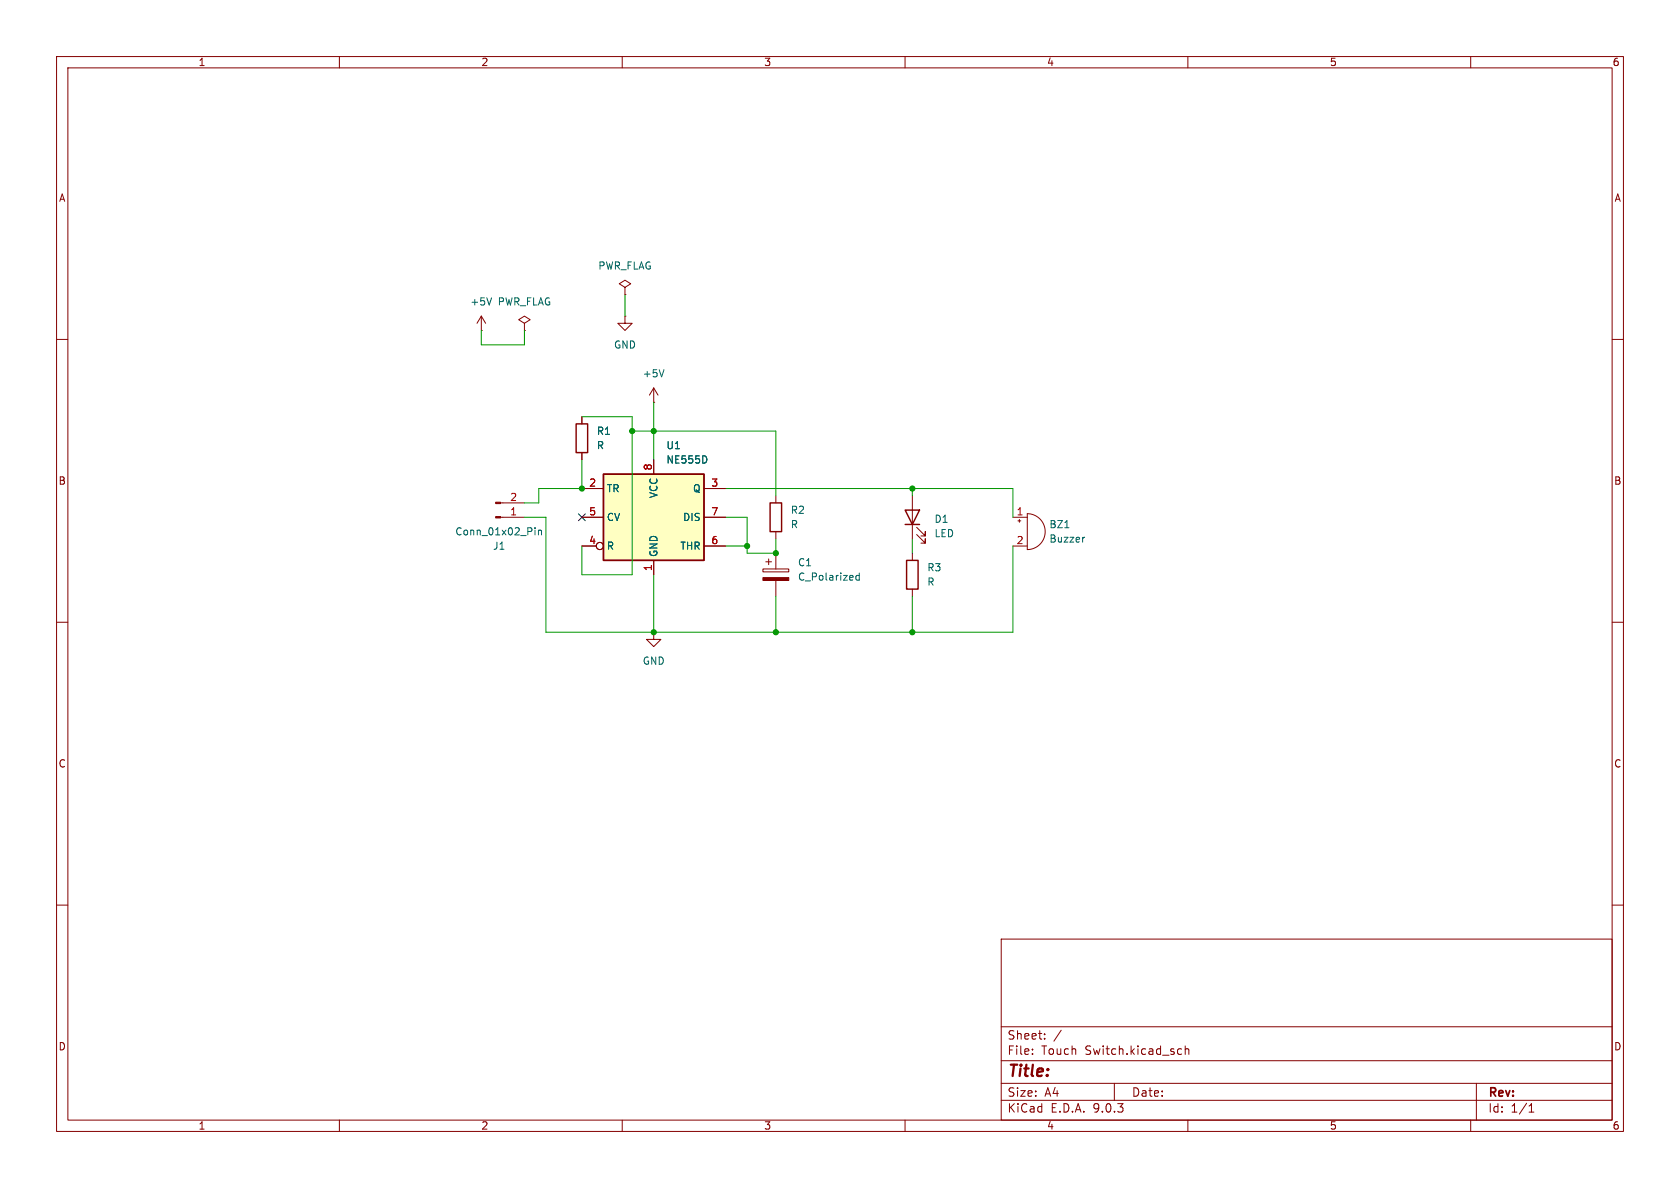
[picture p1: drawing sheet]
(kicad_sch
 (version 20250114)
 (generator "eeschema")
 (generator_version "9.0")
 (paper "A4")
 (lib_symbols
  (symbol "Connector:Conn_01x02_Pin"
   (pin_names
    (offset 1.016) (hide yes)) (exclude_from_sim no) (in_bom yes) (on_board yes)
   (property "Reference" "J" (at 0 2.54 0) (effects (font (size 1.27 1.27))))
   (property "Value" "Conn_01x02_Pin" (at 0 -5.08 0) (effects (font (size 1.27 1.27))))
   (property "Footprint" "" (at 0 0 0) (effects (font (size 1.27 1.27)) (hide yes)))
   (property "Datasheet" "~" (at 0 0 0) (effects (font (size 1.27 1.27)) (hide yes)))
   (property "Description" "Generic connector, single row, 01x02, script generated" (at 0 0 0) (effects (font (size 1.27 1.27)) (hide yes)))
   (property "ki_locked" "" (at 0 0 0) (effects (font (size 1.27 1.27))))
   (symbol "Conn_01x02_Pin_1_1"
    (rectangle (start 0.8636 0.127) (end 0 -0.127) (stroke (width 0.1524) (type default)) (fill (type outline)))
    (rectangle (start 0.8636 -2.413) (end 0 -2.667) (stroke (width 0.1524) (type default)) (fill (type outline)))
    (polyline (pts (xy 1.27 0) (xy 0.8636 0)) (stroke (width 0.1524) (type default)) (fill (type none)))
    (polyline (pts (xy 1.27 -2.54) (xy 0.8636 -2.54)) (stroke (width 0.1524) (type default)) (fill (type none)))
    (pin passive line (at 5.08 0 180) (length 3.81) (name "Pin_1" (effects (font (size 1.27 1.27)))) (number "1" (effects (font (size 1.27 1.27)))))
    (pin passive line (at 5.08 -2.54 180) (length 3.81) (name "Pin_2" (effects (font (size 1.27 1.27)))) (number "2" (effects (font (size 1.27 1.27))))))
   (embedded_fonts no))
  (symbol "Device:Buzzer"
   (pin_names
    (offset 0.0254) (hide yes)) (exclude_from_sim no) (in_bom yes) (on_board yes)
   (property "Reference" "BZ" (at 3.81 1.27 0) (effects (font (size 1.27 1.27)) (justify left)))
   (property "Value" "Buzzer" (at 3.81 -1.27 0) (effects (font (size 1.27 1.27)) (justify left)))
   (property "Footprint" "" (at -0.635 2.54 90) (effects (font (size 1.27 1.27)) (hide yes)))
   (property "Datasheet" "~" (at -0.635 2.54 90) (effects (font (size 1.27 1.27)) (hide yes)))
   (property "Description" "Buzzer, polarized" (at 0 0 0) (effects (font (size 1.27 1.27)) (hide yes)))
   (symbol "Buzzer_0_1"
    (polyline (pts (xy -1.651 1.905) (xy -1.143 1.905)) (stroke (width 0) (type default)) (fill (type none)))
    (polyline (pts (xy -1.397 2.159) (xy -1.397 1.651)) (stroke (width 0) (type default)) (fill (type none)))
    (arc (start 0 3.175) (mid 3.1612 0) (end 0 -3.175) (stroke (width 0) (type default)) (fill (type none)))
    (polyline (pts (xy 0 3.175) (xy 0 -3.175)) (stroke (width 0) (type default)) (fill (type none))))
   (symbol "Buzzer_1_1"
    (pin passive line (at -2.54 2.54 0) (length 2.54) (name "+" (effects (font (size 1.27 1.27)))) (number "1" (effects (font (size 1.27 1.27)))))
    (pin passive line (at -2.54 -2.54 0) (length 2.54) (name "-" (effects (font (size 1.27 1.27)))) (number "2" (effects (font (size 1.27 1.27))))))
   (embedded_fonts no))
  (symbol "Device:C_Polarized"
   (pin_numbers (hide yes))
   (pin_names
    (offset 0.254)) (exclude_from_sim no) (in_bom yes) (on_board yes)
   (property "Reference" "C" (at 0.635 2.54 0) (effects (font (size 1.27 1.27)) (justify left)))
   (property "Value" "C_Polarized" (at 0.635 -2.54 0) (effects (font (size 1.27 1.27)) (justify left)))
   (property "Footprint" "" (at 0.9652 -3.81 0) (effects (font (size 1.27 1.27)) (hide yes)))
   (property "Datasheet" "~" (at 0 0 0) (effects (font (size 1.27 1.27)) (hide yes)))
   (property "Description" "Polarized capacitor" (at 0 0 0) (effects (font (size 1.27 1.27)) (hide yes)))
   (symbol "C_Polarized_0_1"
    (rectangle (start -2.286 0.508) (end 2.286 1.016) (stroke (width 0) (type default)) (fill (type none)))
    (polyline (pts (xy -1.778 2.286) (xy -0.762 2.286)) (stroke (width 0) (type default)) (fill (type none)))
    (polyline (pts (xy -1.27 2.794) (xy -1.27 1.778)) (stroke (width 0) (type default)) (fill (type none)))
    (rectangle (start 2.286 -0.508) (end -2.286 -1.016) (stroke (width 0) (type default)) (fill (type outline))))
   (symbol "C_Polarized_1_1"
    (pin passive line (at 0 3.81 270) (length 2.794) (name "~" (effects (font (size 1.27 1.27)))) (number "1" (effects (font (size 1.27 1.27)))))
    (pin passive line (at 0 -3.81 90) (length 2.794) (name "~" (effects (font (size 1.27 1.27)))) (number "2" (effects (font (size 1.27 1.27))))))
   (embedded_fonts no))
  (symbol "Device:LED"
   (pin_numbers (hide yes))
   (pin_names
    (offset 1.016) (hide yes)) (exclude_from_sim no) (in_bom yes) (on_board yes)
   (property "Reference" "D" (at 0 2.54 0) (effects (font (size 1.27 1.27))))
   (property "Value" "LED" (at 0 -2.54 0) (effects (font (size 1.27 1.27))))
   (property "Footprint" "" (at 0 0 0) (effects (font (size 1.27 1.27)) (hide yes)))
   (property "Datasheet" "~" (at 0 0 0) (effects (font (size 1.27 1.27)) (hide yes)))
   (property "Description" "Light emitting diode" (at 0 0 0) (effects (font (size 1.27 1.27)) (hide yes)))
   (property "Sim.Pins" "1=K 2=A" (at 0 0 0) (effects (font (size 1.27 1.27)) (hide yes)))
   (symbol "LED_0_1"
    (polyline (pts (xy -3.048 -0.762) (xy -4.572 -2.286) (xy -3.81 -2.286) (xy -4.572 -2.286) (xy -4.572 -1.524)) (stroke (width 0) (type default)) (fill (type none)))
    (polyline (pts (xy -1.778 -0.762) (xy -3.302 -2.286) (xy -2.54 -2.286) (xy -3.302 -2.286) (xy -3.302 -1.524)) (stroke (width 0) (type default)) (fill (type none)))
    (polyline (pts (xy -1.27 0) (xy 1.27 0)) (stroke (width 0) (type default)) (fill (type none)))
    (polyline (pts (xy -1.27 -1.27) (xy -1.27 1.27)) (stroke (width 0.254) (type default)) (fill (type none)))
    (polyline (pts (xy 1.27 -1.27) (xy 1.27 1.27) (xy -1.27 0) (xy 1.27 -1.27)) (stroke (width 0.254) (type default)) (fill (type none))))
   (symbol "LED_1_1"
    (pin passive line (at -3.81 0 0) (length 2.54) (name "K" (effects (font (size 1.27 1.27)))) (number "1" (effects (font (size 1.27 1.27)))))
    (pin passive line (at 3.81 0 180) (length 2.54) (name "A" (effects (font (size 1.27 1.27)))) (number "2" (effects (font (size 1.27 1.27))))))
   (embedded_fonts no))
  (symbol "Device:R"
   (pin_numbers (hide yes))
   (pin_names
    (offset 0)) (exclude_from_sim no) (in_bom yes) (on_board yes)
   (property "Reference" "R" (at 2.032 0 90) (effects (font (size 1.27 1.27))))
   (property "Value" "R" (at 0 0 90) (effects (font (size 1.27 1.27))))
   (property "Footprint" "" (at -1.778 0 90) (effects (font (size 1.27 1.27)) (hide yes)))
   (property "Datasheet" "~" (at 0 0 0) (effects (font (size 1.27 1.27)) (hide yes)))
   (property "Description" "Resistor" (at 0 0 0) (effects (font (size 1.27 1.27)) (hide yes)))
   (symbol "R_0_1"
    (rectangle (start -1.016 -2.54) (end 1.016 2.54) (stroke (width 0.254) (type default)) (fill (type none))))
   (symbol "R_1_1"
    (pin passive line (at 0 3.81 270) (length 1.27) (name "~" (effects (font (size 1.27 1.27)))) (number "1" (effects (font (size 1.27 1.27)))))
    (pin passive line (at 0 -3.81 90) (length 1.27) (name "~" (effects (font (size 1.27 1.27)))) (number "2" (effects (font (size 1.27 1.27))))))
   (embedded_fonts no))
  (symbol "Timer:NE555D" (exclude_from_sim no) (in_bom yes) (on_board yes)
   (property "Reference" "U" (at -10.16 8.89 0) (effects (font (size 1.27 1.27)) (justify left)))
   (property "Value" "NE555D" (at 2.54 8.89 0) (effects (font (size 1.27 1.27)) (justify left)))
   (property "Footprint" "Package_SO:SOIC-8_3.9x4.9mm_P1.27mm" (at 21.59 -10.16 0) (effects (font (size 1.27 1.27)) (hide yes)))
   (property "Datasheet" "http://www.ti.com/lit/ds/symlink/ne555.pdf" (at 21.59 -10.16 0) (effects (font (size 1.27 1.27)) (hide yes)))
   (property "Description" "Precision Timers, 555 compatible, SOIC-8" (at 0 0 0) (effects (font (size 1.27 1.27)) (hide yes)))
   (symbol "NE555D_0_0"
    (pin power_in line (at 0 10.16 270) (length 2.54) (name "VCC" (effects (font (size 1.27 1.27)))) (number "8" (effects (font (size 1.27 1.27)))))
    (pin power_in line (at 0 -10.16 90) (length 2.54) (name "GND" (effects (font (size 1.27 1.27)))) (number "1" (effects (font (size 1.27 1.27))))))
   (symbol "NE555D_0_1"
    (rectangle (start -8.89 -7.62) (end 8.89 7.62) (stroke (width 0.254) (type default)) (fill (type background)))
    (rectangle (start -8.89 -7.62) (end 8.89 7.62) (stroke (width 0.254) (type default)) (fill (type background))))
   (symbol "NE555D_1_1"
    (pin input line (at -12.7 5.08 0) (length 3.81) (name "TR" (effects (font (size 1.27 1.27)))) (number "2" (effects (font (size 1.27 1.27)))))
    (pin input line (at -12.7 0 0) (length 3.81) (name "CV" (effects (font (size 1.27 1.27)))) (number "5" (effects (font (size 1.27 1.27)))))
    (pin input inverted (at -12.7 -5.08 0) (length 3.81) (name "R" (effects (font (size 1.27 1.27)))) (number "4" (effects (font (size 1.27 1.27)))))
    (pin output line (at 12.7 5.08 180) (length 3.81) (name "Q" (effects (font (size 1.27 1.27)))) (number "3" (effects (font (size 1.27 1.27)))))
    (pin input line (at 12.7 0 180) (length 3.81) (name "DIS" (effects (font (size 1.27 1.27)))) (number "7" (effects (font (size 1.27 1.27)))))
    (pin input line (at 12.7 -5.08 180) (length 3.81) (name "THR" (effects (font (size 1.27 1.27)))) (number "6" (effects (font (size 1.27 1.27))))))
   (embedded_fonts no))
  (symbol "power:+5V"
   (power)
   (pin_numbers (hide yes))
   (pin_names
    (offset 0) (hide yes)) (exclude_from_sim no) (in_bom yes) (on_board yes)
   (property "Reference" "#PWR" (at 0 -3.81 0) (effects (font (size 1.27 1.27)) (hide yes)))
   (property "Value" "+5V" (at 0 3.556 0) (effects (font (size 1.27 1.27))))
   (property "Footprint" "" (at 0 0 0) (effects (font (size 1.27 1.27)) (hide yes)))
   (property "Datasheet" "" (at 0 0 0) (effects (font (size 1.27 1.27)) (hide yes)))
   (property "Description" "Power symbol creates a global label with name \"+5V\"" (at 0 0 0) (effects (font (size 1.27 1.27)) (hide yes)))
   (symbol "+5V_0_1"
    (polyline (pts (xy -0.762 1.27) (xy 0 2.54)) (stroke (width 0) (type default)) (fill (type none)))
    (polyline (pts (xy 0 2.54) (xy 0.762 1.27)) (stroke (width 0) (type default)) (fill (type none)))
    (polyline (pts (xy 0 0) (xy 0 2.54)) (stroke (width 0) (type default)) (fill (type none))))
   (symbol "+5V_1_1"
    (pin power_in line (at 0 0 90) (length 0) (name "~" (effects (font (size 1.27 1.27)))) (number "1" (effects (font (size 1.27 1.27))))))
   (embedded_fonts no))
  (symbol "power:GND"
   (power)
   (pin_numbers (hide yes))
   (pin_names
    (offset 0) (hide yes)) (exclude_from_sim no) (in_bom yes) (on_board yes)
   (property "Reference" "#PWR" (at 0 -6.35 0) (effects (font (size 1.27 1.27)) (hide yes)))
   (property "Value" "GND" (at 0 -3.81 0) (effects (font (size 1.27 1.27))))
   (property "Footprint" "" (at 0 0 0) (effects (font (size 1.27 1.27)) (hide yes)))
   (property "Datasheet" "" (at 0 0 0) (effects (font (size 1.27 1.27)) (hide yes)))
   (property "Description" "Power symbol creates a global label with name \"GND\" , ground" (at 0 0 0) (effects (font (size 1.27 1.27)) (hide yes)))
   (symbol "GND_0_1"
    (polyline (pts (xy 0 0) (xy 0 -1.27) (xy 1.27 -1.27) (xy 0 -2.54) (xy -1.27 -1.27) (xy 0 -1.27)) (stroke (width 0) (type default)) (fill (type none))))
   (symbol "GND_1_1"
    (pin power_in line (at 0 0 270) (length 0) (name "~" (effects (font (size 1.27 1.27)))) (number "1" (effects (font (size 1.27 1.27))))))
   (embedded_fonts no))
  (symbol "power:PWR_FLAG"
   (power)
   (pin_numbers (hide yes))
   (pin_names
    (offset 0) (hide yes)) (exclude_from_sim no) (in_bom yes) (on_board yes)
   (property "Reference" "#FLG" (at 0 1.905 0) (effects (font (size 1.27 1.27)) (hide yes)))
   (property "Value" "PWR_FLAG" (at 0 3.81 0) (effects (font (size 1.27 1.27))))
   (property "Footprint" "" (at 0 0 0) (effects (font (size 1.27 1.27)) (hide yes)))
   (property "Datasheet" "~" (at 0 0 0) (effects (font (size 1.27 1.27)) (hide yes)))
   (property "Description" "Special symbol for telling ERC where power comes from" (at 0 0 0) (effects (font (size 1.27 1.27)) (hide yes)))
   (symbol "PWR_FLAG_0_0"
    (pin power_out line (at 0 0 90) (length 0) (name "~" (effects (font (size 1.27 1.27)))) (number "1" (effects (font (size 1.27 1.27))))))
   (symbol "PWR_FLAG_0_1"
    (polyline (pts (xy 0 0) (xy 0 1.27) (xy -1.016 1.905) (xy 0 2.54) (xy 1.016 1.905) (xy 0 1.27)) (stroke (width 0) (type default)) (fill (type none))))
   (embedded_fonts no)))
 (junction
  (at 115.57 76.2)
  (diameter 0)
  (color 0 0 0 0))
 (junction
  (at 137.16 97.79)
  (diameter 0)
  (color 0 0 0 0))
 (junction
  (at 132.08 96.52)
  (diameter 0)
  (color 0 0 0 0))
 (junction
  (at 137.16 111.76)
  (diameter 0)
  (color 0 0 0 0))
 (junction
  (at 161.29 86.36)
  (diameter 0)
  (color 0 0 0 0))
 (junction
  (at 161.29 111.76)
  (diameter 0)
  (color 0 0 0 0))
 (junction
  (at 111.76 76.2)
  (diameter 0)
  (color 0 0 0 0))
 (junction
  (at 102.87 86.36)
  (diameter 0)
  (color 0 0 0 0))
 (junction
  (at 115.57 111.76)
  (diameter 0)
  (color 0 0 0 0))
 (no_connect
  (at 102.87 91.44))
 (wire
  (pts (xy 161.29 111.76) (xy 161.29 105.41))
  (stroke (width 0) (type default)))
 (wire
  (pts (xy 115.57 101.6) (xy 115.57 111.76))
  (stroke (width 0) (type default)))
 (wire
  (pts (xy 85.09 60.96) (xy 92.71 60.96))
  (stroke (width 0) (type default)))
 (wire
  (pts (xy 95.25 88.9) (xy 95.25 86.36))
  (stroke (width 0) (type default)))
 (wire
  (pts (xy 137.16 111.76) (xy 161.29 111.76))
  (stroke (width 0) (type default)))
 (wire
  (pts (xy 102.87 81.28) (xy 102.87 86.36))
  (stroke (width 0) (type default)))
 (wire
  (pts (xy 95.25 86.36) (xy 102.87 86.36))
  (stroke (width 0) (type default)))
 (wire
  (pts (xy 132.08 96.52) (xy 132.08 97.79))
  (stroke (width 0) (type default)))
 (wire
  (pts (xy 161.29 86.36) (xy 179.07 86.36))
  (stroke (width 0) (type default)))
 (wire
  (pts (xy 111.76 101.6) (xy 102.87 101.6))
  (stroke (width 0) (type default)))
 (wire
  (pts (xy 179.07 111.76) (xy 179.07 96.52))
  (stroke (width 0) (type default)))
 (wire
  (pts (xy 115.57 71.12) (xy 115.57 76.2))
  (stroke (width 0) (type default)))
 (wire
  (pts (xy 137.16 76.2) (xy 137.16 87.63))
  (stroke (width 0) (type default)))
 (wire
  (pts (xy 96.52 91.44) (xy 96.52 111.76))
  (stroke (width 0) (type default)))
 (wire
  (pts (xy 111.76 76.2) (xy 115.57 76.2))
  (stroke (width 0) (type default)))
 (wire
  (pts (xy 102.87 96.52) (xy 102.87 101.6))
  (stroke (width 0) (type default)))
 (wire
  (pts (xy 128.27 86.36) (xy 161.29 86.36))
  (stroke (width 0) (type default)))
 (wire
  (pts (xy 161.29 86.36) (xy 161.29 87.63))
  (stroke (width 0) (type default)))
 (wire
  (pts (xy 132.08 97.79) (xy 137.16 97.79))
  (stroke (width 0) (type default)))
 (wire
  (pts (xy 137.16 95.25) (xy 137.16 97.79))
  (stroke (width 0) (type default)))
 (wire
  (pts (xy 92.71 91.44) (xy 96.52 91.44))
  (stroke (width 0) (type default)))
 (wire
  (pts (xy 161.29 111.76) (xy 179.07 111.76))
  (stroke (width 0) (type default)))
 (wire
  (pts (xy 111.76 73.66) (xy 111.76 76.2))
  (stroke (width 0) (type default)))
 (wire
  (pts (xy 115.57 111.76) (xy 137.16 111.76))
  (stroke (width 0) (type default)))
 (wire
  (pts (xy 137.16 105.41) (xy 137.16 111.76))
  (stroke (width 0) (type default)))
 (wire
  (pts (xy 110.49 52.07) (xy 110.49 55.88))
  (stroke (width 0) (type default)))
 (wire
  (pts (xy 115.57 76.2) (xy 137.16 76.2))
  (stroke (width 0) (type default)))
 (wire
  (pts (xy 128.27 91.44) (xy 132.08 91.44))
  (stroke (width 0) (type default)))
 (wire
  (pts (xy 102.87 73.66) (xy 111.76 73.66))
  (stroke (width 0) (type default)))
 (wire
  (pts (xy 179.07 86.36) (xy 179.07 91.44))
  (stroke (width 0) (type default)))
 (wire
  (pts (xy 128.27 96.52) (xy 132.08 96.52))
  (stroke (width 0) (type default)))
 (wire
  (pts (xy 92.71 60.96) (xy 92.71 58.42))
  (stroke (width 0) (type default)))
 (wire
  (pts (xy 111.76 76.2) (xy 111.76 101.6))
  (stroke (width 0) (type default)))
 (wire
  (pts (xy 96.52 111.76) (xy 115.57 111.76))
  (stroke (width 0) (type default)))
 (wire
  (pts (xy 92.71 88.9) (xy 95.25 88.9))
  (stroke (width 0) (type default)))
 (wire
  (pts (xy 132.08 91.44) (xy 132.08 96.52))
  (stroke (width 0) (type default)))
 (wire
  (pts (xy 85.09 58.42) (xy 85.09 60.96))
  (stroke (width 0) (type default)))
 (wire
  (pts (xy 161.29 95.25) (xy 161.29 97.79))
  (stroke (width 0) (type default)))
 (wire
  (pts (xy 115.57 76.2) (xy 115.57 81.28))
  (stroke (width 0) (type default)))
 (symbol
  (lib_id "Device:R")
  (at 102.87 77.47 0)
  (unit 1)
  (exclude_from_sim no)
  (in_bom yes)
  (on_board yes)
  (dnp no)
  (fields_autoplaced yes)
  (property "Reference" "R1" (at 105.41 76.1999 0) (effects (font (size 1.27 1.27)) (justify left)))
  (property "Value" "R" (at 105.41 78.7399 0) (effects (font (size 1.27 1.27)) (justify left)))
  (property "Footprint" "Resistor_THT:R_Axial_DIN0204_L3.6mm_D1.6mm_P7.62mm_Horizontal" (at 101.092 77.47 90) (effects (font (size 1.27 1.27)) (hide yes)))
  (property "Datasheet" "~" (at 102.87 77.47 0) (effects (font (size 1.27 1.27)) (hide yes)))
  (property "Description" "Resistor" (at 102.87 77.47 0) (effects (font (size 1.27 1.27)) (hide yes)))
  (pin "1")
  (pin "2"))
 (symbol
  (lib_id "power:GND")
  (at 115.57 111.76 0)
  (unit 1)
  (exclude_from_sim no)
  (in_bom yes)
  (on_board yes)
  (dnp no)
  (fields_autoplaced yes)
  (property "Reference" "#PWR03" (at 115.57 118.11 0) (effects (font (size 1.27 1.27)) (hide yes)))
  (property "Value" "GND" (at 115.57 116.84 0) (effects (font (size 1.27 1.27))))
  (property "Footprint" "" (at 115.57 111.76 0) (effects (font (size 1.27 1.27)) (hide yes)))
  (property "Datasheet" "" (at 115.57 111.76 0) (effects (font (size 1.27 1.27)) (hide yes)))
  (property "Description" "Power symbol creates a global label with name \"GND\" , ground" (at 115.57 111.76 0) (effects (font (size 1.27 1.27)) (hide yes)))
  (pin "1"))
 (symbol
  (lib_id "Device:Buzzer")
  (at 181.61 93.98 0)
  (unit 1)
  (exclude_from_sim no)
  (in_bom yes)
  (on_board yes)
  (dnp no)
  (fields_autoplaced yes)
  (property "Reference" "BZ1" (at 185.42 92.7099 0) (effects (font (size 1.27 1.27)) (justify left)))
  (property "Value" "Buzzer" (at 185.42 95.2499 0) (effects (font (size 1.27 1.27)) (justify left)))
  (property "Footprint" "Buzzer_Beeper:Buzzer_12x9.5RM7.6" (at 180.975 91.44 90) (effects (font (size 1.27 1.27)) (hide yes)))
  (property "Datasheet" "~" (at 180.975 91.44 90) (effects (font (size 1.27 1.27)) (hide yes)))
  (property "Description" "Buzzer, polarized" (at 181.61 93.98 0) (effects (font (size 1.27 1.27)) (hide yes)))
  (pin "2")
  (pin "1"))
 (symbol
  (lib_id "power:PWR_FLAG")
  (at 92.71 58.42 0)
  (unit 1)
  (exclude_from_sim no)
  (in_bom yes)
  (on_board yes)
  (dnp no)
  (fields_autoplaced yes)
  (property "Reference" "#FLG02" (at 92.71 56.515 0) (effects (font (size 1.27 1.27)) (hide yes)))
  (property "Value" "PWR_FLAG" (at 92.71 53.34 0) (effects (font (size 1.27 1.27))))
  (property "Footprint" "" (at 92.71 58.42 0) (effects (font (size 1.27 1.27)) (hide yes)))
  (property "Datasheet" "~" (at 92.71 58.42 0) (effects (font (size 1.27 1.27)) (hide yes)))
  (property "Description" "Special symbol for telling ERC where power comes from" (at 92.71 58.42 0) (effects (font (size 1.27 1.27)) (hide yes)))
  (pin "1"))
 (symbol
  (lib_id "Device:R")
  (at 161.29 101.6 0)
  (unit 1)
  (exclude_from_sim no)
  (in_bom yes)
  (on_board yes)
  (dnp no)
  (fields_autoplaced yes)
  (property "Reference" "R3" (at 163.83 100.3299 0) (effects (font (size 1.27 1.27)) (justify left)))
  (property "Value" "R" (at 163.83 102.8699 0) (effects (font (size 1.27 1.27)) (justify left)))
  (property "Footprint" "Resistor_THT:R_Axial_DIN0207_L6.3mm_D2.5mm_P7.62mm_Horizontal" (at 159.512 101.6 90) (effects (font (size 1.27 1.27)) (hide yes)))
  (property "Datasheet" "~" (at 161.29 101.6 0) (effects (font (size 1.27 1.27)) (hide yes)))
  (property "Description" "Resistor" (at 161.29 101.6 0) (effects (font (size 1.27 1.27)) (hide yes)))
  (pin "1")
  (pin "2"))
 (symbol
  (lib_id "Device:R")
  (at 137.16 91.44 0)
  (unit 1)
  (exclude_from_sim no)
  (in_bom yes)
  (on_board yes)
  (dnp no)
  (fields_autoplaced yes)
  (property "Reference" "R2" (at 139.7 90.1699 0) (effects (font (size 1.27 1.27)) (justify left)))
  (property "Value" "R" (at 139.7 92.7099 0) (effects (font (size 1.27 1.27)) (justify left)))
  (property "Footprint" "Resistor_THT:R_Axial_DIN0207_L6.3mm_D2.5mm_P7.62mm_Horizontal" (at 135.382 91.44 90) (effects (font (size 1.27 1.27)) (hide yes)))
  (property "Datasheet" "~" (at 137.16 91.44 0) (effects (font (size 1.27 1.27)) (hide yes)))
  (property "Description" "Resistor" (at 137.16 91.44 0) (effects (font (size 1.27 1.27)) (hide yes)))
  (pin "2")
  (pin "1"))
 (symbol
  (lib_id "Timer:NE555D")
  (at 115.57 91.44 0)
  (unit 1)
  (exclude_from_sim no)
  (in_bom yes)
  (on_board yes)
  (dnp no)
  (fields_autoplaced yes)
  (property "Reference" "U1" (at 117.7133 78.74 0) (effects (font (size 1.27 1.27)) (justify left)))
  (property "Value" "NE555D" (at 117.7133 81.28 0) (effects (font (size 1.27 1.27)) (justify left)))
  (property "Footprint" "Package_DIP:DIP-8_W7.62mm_LongPads" (at 137.16 101.6 0) (effects (font (size 1.27 1.27)) (hide yes)))
  (property "Datasheet" "http://www.ti.com/lit/ds/symlink/ne555.pdf" (at 137.16 101.6 0) (effects (font (size 1.27 1.27)) (hide yes)))
  (property "Description" "Precision Timers, 555 compatible, SOIC-8" (at 115.57 91.44 0) (effects (font (size 1.27 1.27)) (hide yes)))
  (pin "5")
  (pin "1")
  (pin "8")
  (pin "4")
  (pin "7")
  (pin "3")
  (pin "6")
  (pin "2"))
 (symbol
  (lib_id "power:+5V")
  (at 85.09 58.42 0)
  (unit 1)
  (exclude_from_sim no)
  (in_bom yes)
  (on_board yes)
  (dnp no)
  (fields_autoplaced yes)
  (property "Reference" "#PWR01" (at 85.09 62.23 0) (effects (font (size 1.27 1.27)) (hide yes)))
  (property "Value" "+5V" (at 85.09 53.34 0) (effects (font (size 1.27 1.27))))
  (property "Footprint" "" (at 85.09 58.42 0) (effects (font (size 1.27 1.27)) (hide yes)))
  (property "Datasheet" "" (at 85.09 58.42 0) (effects (font (size 1.27 1.27)) (hide yes)))
  (property "Description" "Power symbol creates a global label with name \"+5V\"" (at 85.09 58.42 0) (effects (font (size 1.27 1.27)) (hide yes)))
  (pin "1"))
 (symbol
  (lib_id "Device:LED")
  (at 161.29 91.44 90)
  (unit 1)
  (exclude_from_sim no)
  (in_bom yes)
  (on_board yes)
  (dnp no)
  (fields_autoplaced yes)
  (property "Reference" "D1" (at 165.1 91.7574 90) (effects (font (size 1.27 1.27)) (justify right)))
  (property "Value" "LED" (at 165.1 94.2974 90) (effects (font (size 1.27 1.27)) (justify right)))
  (property "Footprint" "LED_THT:LED_D3.0mm_FlatTop" (at 161.29 91.44 0) (effects (font (size 1.27 1.27)) (hide yes)))
  (property "Datasheet" "~" (at 161.29 91.44 0) (effects (font (size 1.27 1.27)) (hide yes)))
  (property "Description" "Light emitting diode" (at 161.29 91.44 0) (effects (font (size 1.27 1.27)) (hide yes)))
  (property "Sim.Pins" "1=K 2=A" (at 161.29 91.44 0) (effects (font (size 1.27 1.27)) (hide yes)))
  (pin "1")
  (pin "2"))
 (symbol
  (lib_id "Connector:Conn_01x02_Pin")
  (at 87.63 91.44 0)
  (mirror x)
  (unit 1)
  (exclude_from_sim no)
  (in_bom yes)
  (on_board yes)
  (dnp no)
  (property "Reference" "J1" (at 88.265 96.52 0) (effects (font (size 1.27 1.27))))
  (property "Value" "Conn_01x02_Pin" (at 88.265 93.98 0) (effects (font (size 1.27 1.27))))
  (property "Footprint" "TerminalBlock_Phoenix:TerminalBlock_Phoenix_MKDS-1-2-3.81_1x02_P3.81mm_Horizontal" (at 87.63 91.44 0) (effects (font (size 1.27 1.27)) (hide yes)))
  (property "Datasheet" "~" (at 87.63 91.44 0) (effects (font (size 1.27 1.27)) (hide yes)))
  (property "Description" "Generic connector, single row, 01x02, script generated" (at 87.63 91.44 0) (effects (font (size 1.27 1.27)) (hide yes)))
  (pin "1")
  (pin "2"))
 (symbol
  (lib_id "power:PWR_FLAG")
  (at 110.49 52.07 0)
  (unit 1)
  (exclude_from_sim no)
  (in_bom yes)
  (on_board yes)
  (dnp no)
  (fields_autoplaced yes)
  (property "Reference" "#FLG01" (at 110.49 50.165 0) (effects (font (size 1.27 1.27)) (hide yes)))
  (property "Value" "PWR_FLAG" (at 110.49 46.99 0) (effects (font (size 1.27 1.27))))
  (property "Footprint" "" (at 110.49 52.07 0) (effects (font (size 1.27 1.27)) (hide yes)))
  (property "Datasheet" "~" (at 110.49 52.07 0) (effects (font (size 1.27 1.27)) (hide yes)))
  (property "Description" "Special symbol for telling ERC where power comes from" (at 110.49 52.07 0) (effects (font (size 1.27 1.27)) (hide yes)))
  (pin "1"))
 (symbol
  (lib_id "power:+5V")
  (at 115.57 71.12 0)
  (unit 1)
  (exclude_from_sim no)
  (in_bom yes)
  (on_board yes)
  (dnp no)
  (fields_autoplaced yes)
  (property "Reference" "#PWR02" (at 115.57 74.93 0) (effects (font (size 1.27 1.27)) (hide yes)))
  (property "Value" "+5V" (at 115.57 66.04 0) (effects (font (size 1.27 1.27))))
  (property "Footprint" "" (at 115.57 71.12 0) (effects (font (size 1.27 1.27)) (hide yes)))
  (property "Datasheet" "" (at 115.57 71.12 0) (effects (font (size 1.27 1.27)) (hide yes)))
  (property "Description" "Power symbol creates a global label with name \"+5V\"" (at 115.57 71.12 0) (effects (font (size 1.27 1.27)) (hide yes)))
  (pin "1"))
 (symbol
  (lib_id "power:GND")
  (at 110.49 55.88 0)
  (unit 1)
  (exclude_from_sim no)
  (in_bom yes)
  (on_board yes)
  (dnp no)
  (fields_autoplaced yes)
  (property "Reference" "#PWR04" (at 110.49 62.23 0) (effects (font (size 1.27 1.27)) (hide yes)))
  (property "Value" "GND" (at 110.49 60.96 0) (effects (font (size 1.27 1.27))))
  (property "Footprint" "" (at 110.49 55.88 0) (effects (font (size 1.27 1.27)) (hide yes)))
  (property "Datasheet" "" (at 110.49 55.88 0) (effects (font (size 1.27 1.27)) (hide yes)))
  (property "Description" "Power symbol creates a global label with name \"GND\" , ground" (at 110.49 55.88 0) (effects (font (size 1.27 1.27)) (hide yes)))
  (pin "1"))
 (symbol
  (lib_id "Device:C_Polarized")
  (at 137.16 101.6 0)
  (unit 1)
  (exclude_from_sim no)
  (in_bom yes)
  (on_board yes)
  (dnp no)
  (fields_autoplaced yes)
  (property "Reference" "C1" (at 140.97 99.4409 0) (effects (font (size 1.27 1.27)) (justify left)))
  (property "Value" "C_Polarized" (at 140.97 101.9809 0) (effects (font (size 1.27 1.27)) (justify left)))
  (property "Footprint" "Capacitor_THT:CP_Radial_D5.0mm_P2.50mm" (at 138.1252 105.41 0) (effects (font (size 1.27 1.27)) (hide yes)))
  (property "Datasheet" "~" (at 137.16 101.6 0) (effects (font (size 1.27 1.27)) (hide yes)))
  (property "Description" "Polarized capacitor" (at 137.16 101.6 0) (effects (font (size 1.27 1.27)) (hide yes)))
  (pin "1")
  (pin "2"))
 (sheet_instances
  (path ""
   (page "1")))
 (embedded_fonts no))
